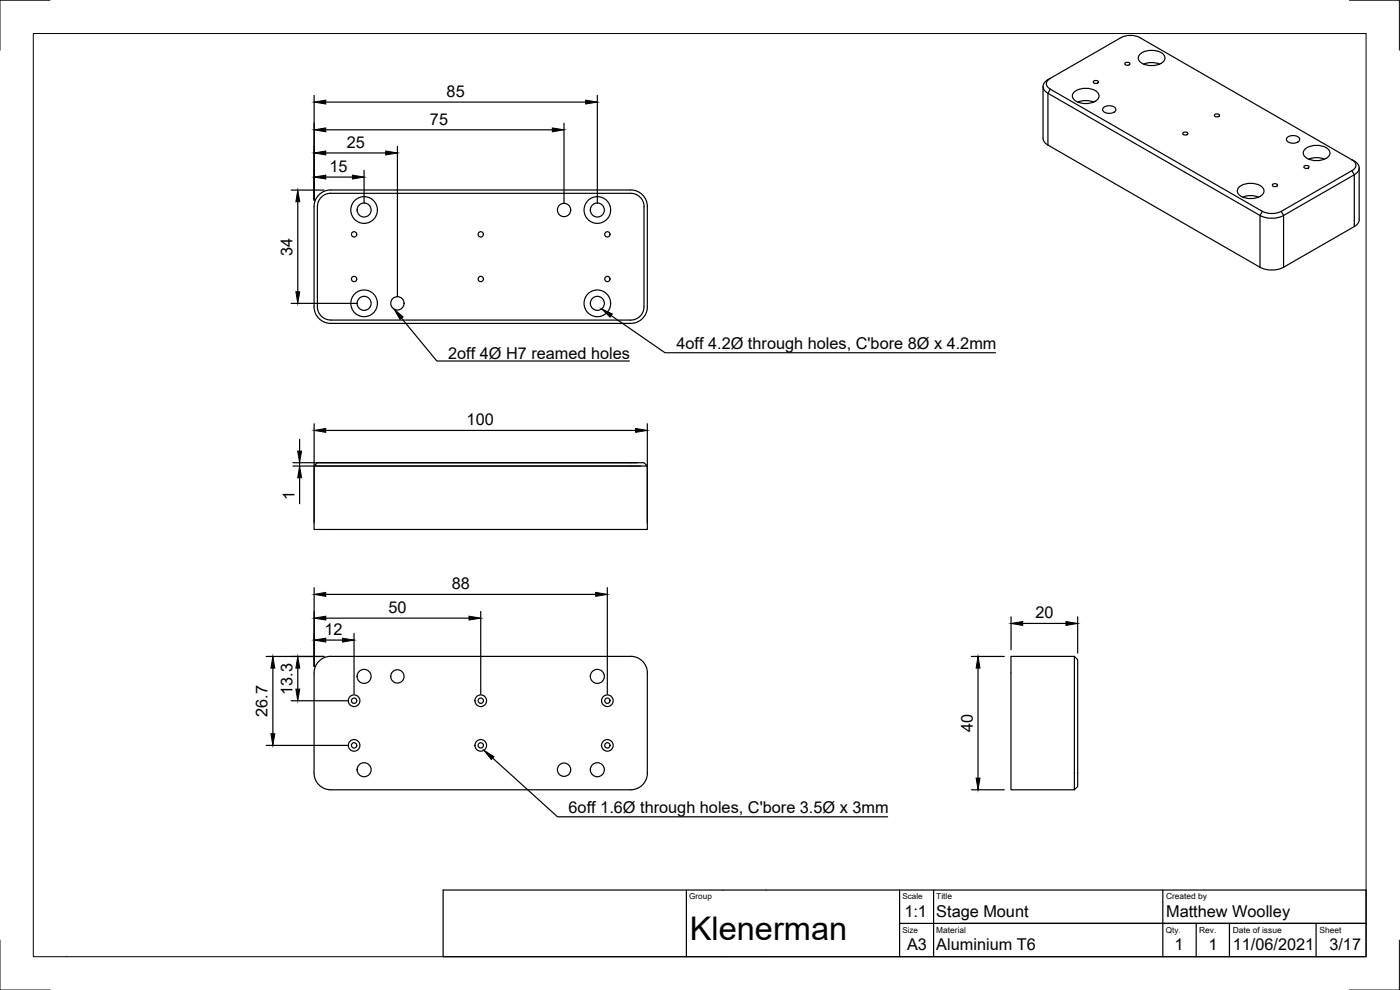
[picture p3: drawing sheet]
<svg xmlns="http://www.w3.org/2000/svg" width="420mm" height="297mm" viewBox="0 0 420 297" stroke-linecap="round" stroke-linejoin="round" font-family="sans-serif">
<!-- layer: Visible -->
<g fill="none" stroke="#000" stroke-width=".36">
<path d="M337.6 19a.82 .82 0 0 1 .9-.4 .82 .82 0 0 1 .6 .7 .82 .82 0 0 1-.9 .3 .82 .82 0 0 1-.6-.6zM342.1 11.3l63.6 36.6M342.1 11.3a6.3 6.3 0 0 0-5.7 0l-21.9 12.6a2.15 2.15 0 0 0-1.5 2.1 2.15 2.15 0 0 0 1.5 2l63.6 36.7a7.8 7.8 0 0 0 7.1 0l21.2-12.3a2.17 2.17 0 0 0 1.5-2 2.17 2.17 0 0 0-1.4-2.1M342.2 16.2a5.6 5.6 0 0 1 7.2 .5 1.93 1.93 0 0 1-1.6 2.6 5.6 5.6 0 0 1-6-1.2 1.49 1.49 0 0 1 .4-1.9zM343.2 19.2l1.3-.4h1.5l2 .4M313 26v15.5l.3 .9 .7 .8 64.1 37a7.8 7.8 0 0 0 7.1 0l21.2-12.2 1-.8 .5-1.3v-15.5M315.2 23.5a1.71 1.71 0 0 0-1.2 1.6 1.71 1.71 0 0 0 1.2 1.6M315.2 26.8l63.7 36.6M322.4 27.6a5.6 5.6 0 0 1 7.2 .4 1.93 1.93 0 0 1-1.6 2.7 5.6 5.6 0 0 1-6-1.2 1.49 1.49 0 0 1 .4-1.9zM323.4 30.6l1.3-.3 1.5-.1 2 .4M328.1 24.4a.82 .82 0 0 1 .9-.3 .82 .82 0 0 1 .6 .7 .82 .82 0 0 1-.8 .3 .82 .82 0 0 1-.7-.7zM331.1 32.4a2.63 2.63 0 0 1 3.8 .3 1.79 1.79 0 0 1-2.5 1.3 1.15 1.15 0 0 1-1.2-.4 1.15 1.15 0 0 1-.1-1.2z"/>
<path d="M355 39.9a.82 .82 0 0 1 .9-.3 .82 .82 0 0 1 .6 .6 .82 .82 0 0 1-.9 .4 .82 .82 0 0 1-.6-.7zM364.5 34.5a.82 .82 0 0 1 .8-.4 .82 .82 0 0 1 .7 .7 .82 .82 0 0 1-.9 .3 .82 .82 0 0 1-.6-.6zM96.4 59.2a3.8 3.8 0 0 1 2.9-1.2h90a4 4 0 0 1 4 4v30a4 4 0 0 1-4 4h-90a4 4 0 0 1-4.1-4l.1-30a4 4 0 0 1 1.1-2.8zM371.9 56.1a5.6 5.6 0 0 1 7.2 .4 1.93 1.93 0 0 1-1.6 2.7 5.6 5.6 0 0 1-6-1.2 1.49 1.49 0 0 1 .4-1.9zM372.9 59.1l1.4-.3 1.4-.1 2.1 .4M381.9 55.4a.82 .82 0 0 1 .8-.3 .82 .82 0 0 1 .7 .6 .82 .82 0 0 1-.9 .3 .82 .82 0 0 1-.6-.6zM386.3 41.3a2.63 2.63 0 0 1 3.7 .3 1.79 1.79 0 0 1-2.4 1.3 1.15 1.15 0 0 1-1.2-.4 1.15 1.15 0 0 1-.1-1.2zM391.3 49.9a.82 .82 0 0 1 .9-.3 .82 .82 0 0 1 .6 .7 .82 .82 0 0 1-.8 .3 .82 .82 0 0 1-.7-.7zM391.7 44.7a5.6 5.6 0 0 1 7.2 .5 1.93 1.93 0 0 1-1.6 2.6 5.6 5.6 0 0 1-6-1.1 1.49 1.49 0 0 1 .4-2zM392.7 47.8l1.3-.4 1.5-.1 2 .5M405.7 51.2l-21.2 12.2a6.3 6.3 0 0 1-5.6 0M405.7 47.9l.7 .5"/>
<path d="M405.8 47.9a1.71 1.71 0 0 1 1.1 1.7 1.71 1.71 0 0 1-1.1 1.6M194.3 62v30M194.3 62a5 5 0 0 0-5-5h-90a5 5 0 0 0-5 5v30a5 5 0 0 0 5 5h90a5 5 0 0 0 5-5M94.3 139.8l.9-1h98.1l1 1zM94.3 139.8v19.1h100v-19.1M322.4 196.9l1 1v38.1l-1 1zM322.4 196.9h-19v40.1h19M194.3 201.9v30.1M194.3 201.9a5 5 0 0 0-5-5h-90a5 5 0 0 0-5 5v30.1a5 5 0 0 0 5 5h90a5 5 0 0 0 5-5"/>
<circle cx="106.3" cy="70.3" r=".79"/>
<circle cx="109.3" cy="63" r="4"/>
<circle cx="109.3" cy="63" r="2.11"/>
<circle cx="144.3" cy="70.3" r=".79"/>
<circle cx="169.3" cy="63" r="2"/>
<circle cx="179.3" cy="63" r="4"/>
<circle cx="179.3" cy="63" r="2.11"/>
<circle cx="182.3" cy="70.3" r=".79"/>
<circle cx="106.3" cy="83.7" r=".79"/>
<circle cx="109.3" cy="91" r="4"/>
<circle cx="109.3" cy="91" r="2.11"/>
<circle cx="119.3" cy="91" r="2"/>
<circle cx="144.3" cy="83.7" r=".79"/>
<circle cx="179.3" cy="91" r="4"/>
<circle cx="179.3" cy="91" r="2.11"/>
<circle cx="182.3" cy="83.7" r=".79"/>
<circle cx="106.3" cy="210.2" r=".79"/>
<circle cx="106.3" cy="210.2" r="1.75"/>
<circle cx="109.3" cy="202.9" r="2.11"/>
<circle cx="119.3" cy="202.9" r="2"/>
<circle cx="144.3" cy="210.2" r=".79"/>
<circle cx="144.3" cy="210.2" r="1.75"/>
<circle cx="179.3" cy="202.9" r="2.11"/>
<circle cx="182.3" cy="210.2" r=".79"/>
<circle cx="182.3" cy="210.2" r="1.75"/>
<circle cx="106.3" cy="223.6" r=".79"/>
<circle cx="106.3" cy="223.6" r="1.75"/>
<circle cx="109.3" cy="230.9" r="2.11"/>
<circle cx="144.3" cy="223.6" r=".79"/>
<circle cx="144.3" cy="223.6" r="1.75"/>
<circle cx="169.3" cy="230.9" r="2"/>
<circle cx="179.3" cy="230.9" r="2.11"/>
<circle cx="182.3" cy="223.6" r=".79"/>
<circle cx="182.3" cy="223.6" r="1.75"/>
</g>
<!-- layer: Visible Narrow -->
<path d="M315.2 26.8l-.7 1.2v15.5M405.7 51.2l.7 1.2v15.6M378.9 63.4l-.8 1.3v15.5M384.5 63.4l.7 1.3v15.5" fill="none" stroke="#000" stroke-width=".36"/>
<!-- layer: Border -->
<path d="M10 10.1h400v276.9h-400zM15 .1h-15v15M405 .1h15v15M0 282.1v14.9h15M420 282.1v14.9h-15" fill="none" stroke="#000" stroke-width=".3"/>
<!-- layer: TitleBlock -->
<path d="M133 267h277v20h-277zM206 267v20M270 277.1h140h-122M270 267v20M280.2 267v20M349 267v20M359 277.1v9.9M369 277.1v9.9M395 277.1v9.9" fill="none" stroke="#000" stroke-width=".36"/>
<!-- layer: Dimensions -->
<g fill="none" stroke="#000" stroke-width=".36">
<path d="M94.3 28.6v31.4M97.8 39h68M97.8 30.6h78M169.3 37v24M179.3 28.6v32.4M87.4 57h9.9M97.8 53.1h8M97.8 45.9h18M109.3 51.1v9.9M119.3 43.9v45.1M89.4 60.5v27M87.4 91h19.9"/>
<path d="M87.9 138.8h103.4M87.9 139.8h104.4M89.9 131.8v3.5M89.9 138.8v1M94.3 127.1v29.7M97.8 129.1h93M194.3 127.1v29.7M89.9 143.3v7.8M94.3 176.3v23.7M97.8 178.3h81M182.3 176.3v32M79.9 197h17.4"/>
<path d="M97.8 192.1h5M97.8 185.5h43M106.3 190.1v18.2M144.3 183.5v24.8M291.5 197h9.9M303.4 185.1v9.9M306.9 187.1h13M323.4 185.1v10.9M81.9 200.5v19.7M87.4 210.3h16.9M89.4 200.5v6.3M293.5 200.5v33"/>
<path d="M79.9 223.7h24.4M291.5 237h9.9"/>
</g>
<g fill="#000" stroke="#000" stroke-width=".3">
<path d="M94.3 39l3.5-.6v1.1zM94.3 30.6l3.5-.6v1.2zM165.8 38.4l3.5 .6-3.5 .5zM175.8 30l3.5 .6-3.5 .6zM94.3 53.1l3.5-.6v1.2zM94.3 45.9l3.5-.6v1.2zM105.8 52.5l3.5 .6-3.5 .6zM115.8 45.3l3.5 .6-3.5 .6zM89.4 57l.6 3.5h-1.2zM88.8 87.5h1.2l-.6 3.5zM89.3 135.3h1.2l-.6 3.5zM94.3 129.1l3.5-.5v1.1z"/>
<path d="M190.8 128.6l3.5 .5-3.5 .6zM89.9 139.8l.6 3.5h-1.2zM94.3 178.3l3.5-.6v1.2zM178.8 177.7l3.5 .6-3.5 .6zM94.3 192.1l3.5-.6v1.1zM94.3 185.5l3.5-.6v1.1zM102.8 191.5l3.5 .6-3.5 .5zM140.8 184.9l3.5 .6-3.5 .5zM303.4 187.1l3.5-.6v1.1zM319.9 186.5l3.5 .6-3.5 .5zM81.9 197l.6 3.5h-1.2zM89.4 197l.6 3.5h-1.2z"/>
<path d="M88.8 206.8h1.2l-.6 3.5zM293.5 197l.6 3.5h-1.2zM81.3 220.2h1.2l-.6 3.5zM292.9 233.5h1.2l-.6 3.5z"/>
</g>
<!-- layer: Annotations -->
<path d="M118.3 92.8l2.7 2.3-.9 .7zM180.6 92.7l3.2 1.5-.7 1zM145.2 225.1l3 1.9-.8 .9z" fill="#000" stroke="#000" stroke-width=".3"/>
<path d="M120.5 95.5l10.6 12.8h57.8M183.4 94.7l16.2 11.1h99.2M147.8 227.4l19.5 17.7h99.1" fill="none" stroke="#000" stroke-width=".36"/>
<text font-size="9.8" x="207" y="282.1">Klenerman</text>
<g font-size="4.9">
<text x="134" y="29.1">85</text>
<text x="129" y="37.4">75</text>
<text x="104.1" y="44.3">25</text>
<text x="98.9" y="51.6">15</text>
<text x="87.8" y="76.7" transform="rotate(-90 87.8 76.7)">34</text>
<text x="134.5" y="107.6">2off 4Ø H7 reamed holes</text>
<text x="203" y="104.8">4off 4.2Ø through holes, C'bore 8Ø x 4.2mm</text>
<text x="140" y="127.6">100</text>
<text x="88.4" y="150.2" transform="rotate(-90 88.4 150.2)">1</text>
<text x="135.6" y="176.8">88</text>
<text x="116.6" y="183.9">50</text>
<text x="310.7" y="185.5">20</text>
<text x="97.4" y="190.6">12</text>
<text x="87.8" y="208.5" transform="rotate(-90 87.8 208.5)">13.3</text>
<text x="80.3" y="215" transform="rotate(-90 80.3 215)">26.7</text>
<text x="292" y="219.6" transform="rotate(-90 292 219.6)">40</text>
<text x="170.6" y="244">6off 1.6Ø through holes, C'bore 3.5Ø x 3mm</text>
<text x="271.4" y="275">1:1</text>
<text x="281" y="275">Stage Mount</text>
<text x="350" y="275">Matthew Woolley</text>
<text x="272.2" y="285.1">A3</text>
<text x="281" y="285.1">Aluminium T6</text>
<text x="352.4" y="285.1">1</text>
<text x="362.6" y="285.1">1</text>
<text x="370" y="285.1">11/06/2021</text>
<text x="399" y="285.1">3/17</text>
</g>
<g font-size="2.5">
<text x="281" y="269.9">Title</text>
<text x="350" y="269.9">Created by</text>
<text x="281" y="279.9">Material</text>
<text x="359.9" y="279.9">Rev.</text>
<text x="370" y="279.9">Date of issue</text>
<text x="396" y="279.9">Sheet</text>
</g>
<g font-size="2.4">
<text x="206.9" y="269.8">Group</text>
<text x="270.8" y="269.8">Scale</text>
<text x="270.8" y="279.8">Size</text>
<text x="349.9" y="279.8">Qty</text>
</g>
<text font-size="2.1" x="353.7" y="279.8">.</text>
</svg>
